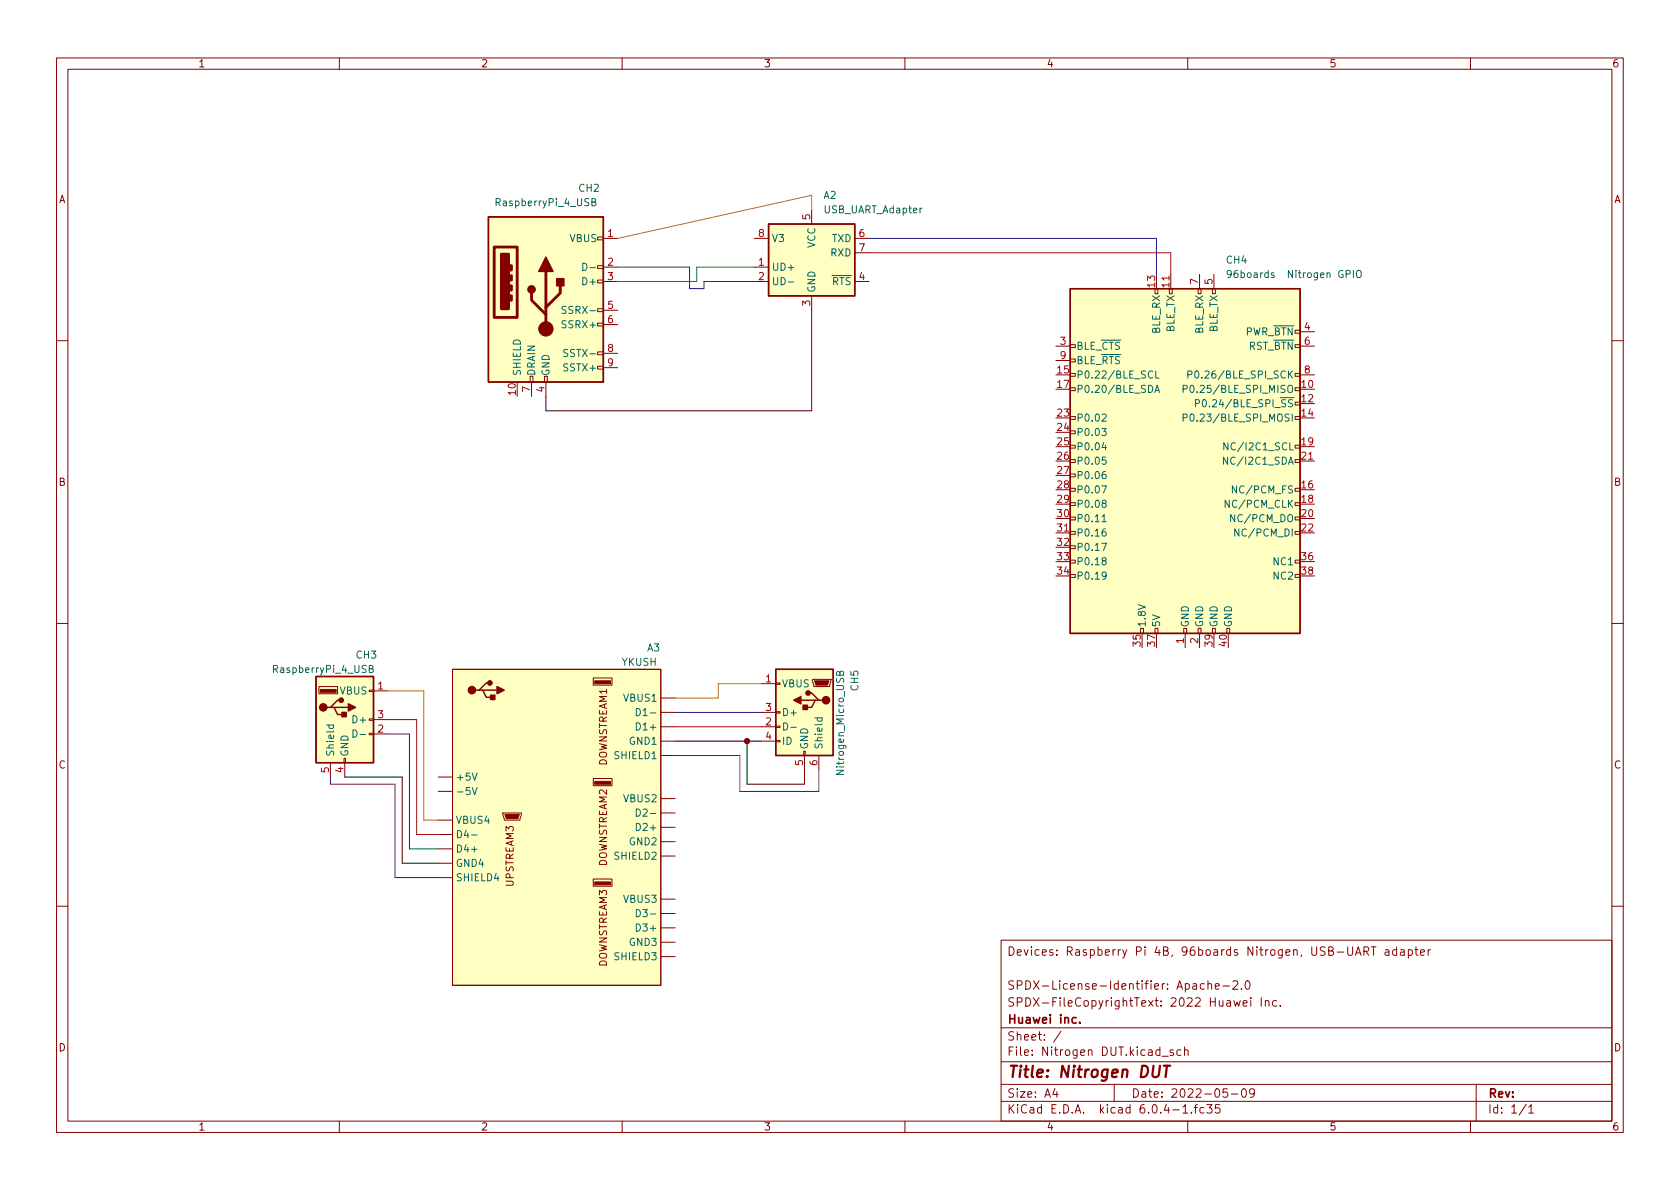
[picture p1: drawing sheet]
(kicad_sch (version 20211123) (generator eeschema)

 (paper "A4")

 (title_block
  (title "Nitrogen DUT")
  (date "2022-05-09")
  (company "Huawei inc.")
  (comment 1 "SPDX-FileCopyrightText: 2022 Huawei Inc.")
  (comment 2 "SPDX-License-Identifier: Apache-2.0")
  (comment 4 "Devices: Raspberry Pi 4B, 96boards Nitrogen, USB-UART adapter"))

 (lib_symbols
  (symbol "Connector:USB3_A" (pin_names (offset 1.016)) (in_bom yes) (on_board yes)
   (property "Reference" "J" (id 0) (at -10.16 15.24 0) (effects (font (size 1.27 1.27)) (justify left)))
   (property "Value" "USB3_A" (id 1) (at 10.16 15.24 0) (effects (font (size 1.27 1.27)) (justify right)))
   (property "Footprint" "" (id 2) (at 3.81 2.54 0) (effects (font (size 1.27 1.27)) hide))
   (property "Datasheet" "~" (id 3) (at 3.81 2.54 0) (effects (font (size 1.27 1.27)) hide))
   (symbol "USB3_A_0_0"
    (rectangle (start -9.144 8.636) (end -5.08 -3.81) (stroke (width 0.508) (type default) (color 0 0 0 0)) (fill (type none)))
    (rectangle (start -7.874 7.366) (end -6.604 -2.286) (stroke (width 0.508) (type default) (color 0 0 0 0)) (fill (type outline)))
    (rectangle (start -6.35 0) (end -6.096 -0.762) (stroke (width 0.508) (type default) (color 0 0 0 0)) (fill (type none)))
    (rectangle (start -6.35 1.778) (end -6.096 1.016) (stroke (width 0.508) (type default) (color 0 0 0 0)) (fill (type none)))
    (rectangle (start -6.35 3.556) (end -6.096 2.794) (stroke (width 0.508) (type default) (color 0 0 0 0)) (fill (type none)))
    (rectangle (start -6.35 5.334) (end -6.096 4.572) (stroke (width 0.508) (type default) (color 0 0 0 0)) (fill (type none)))
    (rectangle (start -2.794 -15.24) (end -2.286 -14.224) (stroke (width 0) (type default) (color 0 0 0 0)) (fill (type none)))
    (rectangle (start -0.254 -15.24) (end 0.254 -14.224) (stroke (width 0) (type default) (color 0 0 0 0)) (fill (type none)))
    (rectangle (start 10.16 -12.446) (end 9.144 -12.954) (stroke (width 0) (type default) (color 0 0 0 0)) (fill (type none)))
    (rectangle (start 10.16 -9.906) (end 9.144 -10.414) (stroke (width 0) (type default) (color 0 0 0 0)) (fill (type none)))
    (rectangle (start 10.16 -4.826) (end 9.144 -5.334) (stroke (width 0) (type default) (color 0 0 0 0)) (fill (type none)))
    (rectangle (start 10.16 -2.286) (end 9.144 -2.794) (stroke (width 0) (type default) (color 0 0 0 0)) (fill (type none)))
    (rectangle (start 10.16 2.794) (end 9.144 2.286) (stroke (width 0) (type default) (color 0 0 0 0)) (fill (type none)))
    (rectangle (start 10.16 5.334) (end 9.144 4.826) (stroke (width 0) (type default) (color 0 0 0 0)) (fill (type none)))
    (rectangle (start 10.16 10.414) (end 9.144 9.906) (stroke (width 0) (type default) (color 0 0 0 0)) (fill (type none))))
   (symbol "USB3_A_0_1"
    (rectangle (start -10.16 13.97) (end 10.16 -15.24) (stroke (width 0.254) (type default) (color 0 0 0 0)) (fill (type background))))
   (symbol "USB3_A_1_1"
    (circle (center -2.54 1.143) (radius 0.635) (stroke (width 0.254) (type default) (color 0 0 0 0)) (fill (type outline)))
    (circle (center 0 -5.842) (radius 1.27) (stroke (width 0) (type default) (color 0 0 0 0)) (fill (type outline)))
    (polyline (pts (xy 0 -5.842) (xy 0 4.318)) (stroke (width 0.508) (type default) (color 0 0 0 0)) (fill (type none)))
    (polyline (pts (xy 0 -3.302) (xy -2.54 -0.762) (xy -2.54 0.508)) (stroke (width 0.508) (type default) (color 0 0 0 0)) (fill (type none)))
    (polyline (pts (xy 0 -2.032) (xy 2.54 0.508) (xy 2.54 1.778)) (stroke (width 0.508) (type default) (color 0 0 0 0)) (fill (type none)))
    (polyline (pts (xy -1.27 4.318) (xy 0 6.858) (xy 1.27 4.318) (xy -1.27 4.318)) (stroke (width 0.254) (type default) (color 0 0 0 0)) (fill (type outline)))
    (rectangle (start 1.905 1.778) (end 3.175 3.048) (stroke (width 0.254) (type default) (color 0 0 0 0)) (fill (type outline)))
    (pin power_in line (at 12.7 10.16 180) (length 2.54) (name "VBUS" (effects (font (size 1.27 1.27)))) (number "1" (effects (font (size 1.27 1.27)))))
    (pin passive line (at -5.08 -17.78 90) (length 2.54) (name "SHIELD" (effects (font (size 1.27 1.27)))) (number "10" (effects (font (size 1.27 1.27)))))
    (pin bidirectional line (at 12.7 5.08 180) (length 2.54) (name "D-" (effects (font (size 1.27 1.27)))) (number "2" (effects (font (size 1.27 1.27)))))
    (pin bidirectional line (at 12.7 2.54 180) (length 2.54) (name "D+" (effects (font (size 1.27 1.27)))) (number "3" (effects (font (size 1.27 1.27)))))
    (pin power_in line (at 0 -17.78 90) (length 2.54) (name "GND" (effects (font (size 1.27 1.27)))) (number "4" (effects (font (size 1.27 1.27)))))
    (pin output line (at 12.7 -2.54 180) (length 2.54) (name "SSRX-" (effects (font (size 1.27 1.27)))) (number "5" (effects (font (size 1.27 1.27)))))
    (pin output line (at 12.7 -5.08 180) (length 2.54) (name "SSRX+" (effects (font (size 1.27 1.27)))) (number "6" (effects (font (size 1.27 1.27)))))
    (pin passive line (at -2.54 -17.78 90) (length 2.54) (name "DRAIN" (effects (font (size 1.27 1.27)))) (number "7" (effects (font (size 1.27 1.27)))))
    (pin input line (at 12.7 -10.16 180) (length 2.54) (name "SSTX-" (effects (font (size 1.27 1.27)))) (number "8" (effects (font (size 1.27 1.27)))))
    (pin input line (at 12.7 -12.7 180) (length 2.54) (name "SSTX+" (effects (font (size 1.27 1.27)))) (number "9" (effects (font (size 1.27 1.27)))))))
  (symbol "Connector:USB_A" (pin_names (offset 1.016)) (in_bom yes) (on_board yes)
   (property "Reference" "J" (id 0) (at -5.08 11.43 0) (effects (font (size 1.27 1.27)) (justify left)))
   (property "Value" "USB_A" (id 1) (at -5.08 8.89 0) (effects (font (size 1.27 1.27)) (justify left)))
   (property "Footprint" "" (id 2) (at 3.81 -1.27 0) (effects (font (size 1.27 1.27)) hide))
   (property "Datasheet" " ~" (id 3) (at 3.81 -1.27 0) (effects (font (size 1.27 1.27)) hide))
   (symbol "USB_A_0_1"
    (rectangle (start -5.08 -7.62) (end 5.08 7.62) (stroke (width 0.254) (type default) (color 0 0 0 0)) (fill (type background)))
    (circle (center -3.81 2.159) (radius 0.635) (stroke (width 0.254) (type default) (color 0 0 0 0)) (fill (type outline)))
    (rectangle (start -1.524 4.826) (end -4.318 5.334) (stroke (width 0) (type default) (color 0 0 0 0)) (fill (type outline)))
    (rectangle (start -1.27 4.572) (end -4.572 5.842) (stroke (width 0) (type default) (color 0 0 0 0)) (fill (type none)))
    (circle (center -0.635 3.429) (radius 0.381) (stroke (width 0.254) (type default) (color 0 0 0 0)) (fill (type outline)))
    (rectangle (start -0.127 -7.62) (end 0.127 -6.858) (stroke (width 0) (type default) (color 0 0 0 0)) (fill (type none)))
    (polyline (pts (xy -3.175 2.159) (xy -2.54 2.159) (xy -1.27 3.429) (xy -0.635 3.429)) (stroke (width 0.254) (type default) (color 0 0 0 0)) (fill (type none)))
    (polyline (pts (xy -2.54 2.159) (xy -1.905 2.159) (xy -1.27 0.889) (xy 0 0.889)) (stroke (width 0.254) (type default) (color 0 0 0 0)) (fill (type none)))
    (polyline (pts (xy 0.635 2.794) (xy 0.635 1.524) (xy 1.905 2.159) (xy 0.635 2.794)) (stroke (width 0.254) (type default) (color 0 0 0 0)) (fill (type outline)))
    (rectangle (start 0.254 1.27) (end -0.508 0.508) (stroke (width 0.254) (type default) (color 0 0 0 0)) (fill (type outline)))
    (rectangle (start 5.08 -2.667) (end 4.318 -2.413) (stroke (width 0) (type default) (color 0 0 0 0)) (fill (type none)))
    (rectangle (start 5.08 -0.127) (end 4.318 0.127) (stroke (width 0) (type default) (color 0 0 0 0)) (fill (type none)))
    (rectangle (start 5.08 4.953) (end 4.318 5.207) (stroke (width 0) (type default) (color 0 0 0 0)) (fill (type none))))
   (symbol "USB_A_1_1"
    (polyline (pts (xy -1.905 2.159) (xy 0.635 2.159)) (stroke (width 0.254) (type default) (color 0 0 0 0)) (fill (type none)))
    (pin power_in line (at 7.62 5.08 180) (length 2.54) (name "VBUS" (effects (font (size 1.27 1.27)))) (number "1" (effects (font (size 1.27 1.27)))))
    (pin bidirectional line (at 7.62 -2.54 180) (length 2.54) (name "D-" (effects (font (size 1.27 1.27)))) (number "2" (effects (font (size 1.27 1.27)))))
    (pin bidirectional line (at 7.62 0 180) (length 2.54) (name "D+" (effects (font (size 1.27 1.27)))) (number "3" (effects (font (size 1.27 1.27)))))
    (pin power_in line (at 0 -10.16 90) (length 2.54) (name "GND" (effects (font (size 1.27 1.27)))) (number "4" (effects (font (size 1.27 1.27)))))
    (pin passive line (at -2.54 -10.16 90) (length 2.54) (name "Shield" (effects (font (size 1.27 1.27)))) (number "5" (effects (font (size 1.27 1.27)))))))
  (symbol "Connector:USB_B_Micro" (pin_names (offset 1.016)) (in_bom yes) (on_board yes)
   (property "Reference" "J" (id 0) (at -5.08 11.43 0) (effects (font (size 1.27 1.27)) (justify left)))
   (property "Value" "USB_B_Micro" (id 1) (at -5.08 8.89 0) (effects (font (size 1.27 1.27)) (justify left)))
   (property "Footprint" "" (id 2) (at 3.81 -1.27 0) (effects (font (size 1.27 1.27)) hide))
   (property "Datasheet" "~" (id 3) (at 3.81 -1.27 0) (effects (font (size 1.27 1.27)) hide))
   (symbol "USB_B_Micro_0_1"
    (rectangle (start -5.08 -7.62) (end 5.08 7.62) (stroke (width 0.254) (type default) (color 0 0 0 0)) (fill (type background)))
    (circle (center -3.81 2.159) (radius 0.635) (stroke (width 0.254) (type default) (color 0 0 0 0)) (fill (type outline)))
    (circle (center -0.635 3.429) (radius 0.381) (stroke (width 0.254) (type default) (color 0 0 0 0)) (fill (type outline)))
    (rectangle (start -0.127 -7.62) (end 0.127 -6.858) (stroke (width 0) (type default) (color 0 0 0 0)) (fill (type none)))
    (polyline (pts (xy -1.905 2.159) (xy 0.635 2.159)) (stroke (width 0.254) (type default) (color 0 0 0 0)) (fill (type none)))
    (polyline (pts (xy -3.175 2.159) (xy -2.54 2.159) (xy -1.27 3.429) (xy -0.635 3.429)) (stroke (width 0.254) (type default) (color 0 0 0 0)) (fill (type none)))
    (polyline (pts (xy -2.54 2.159) (xy -1.905 2.159) (xy -1.27 0.889) (xy 0 0.889)) (stroke (width 0.254) (type default) (color 0 0 0 0)) (fill (type none)))
    (polyline (pts (xy 0.635 2.794) (xy 0.635 1.524) (xy 1.905 2.159) (xy 0.635 2.794)) (stroke (width 0.254) (type default) (color 0 0 0 0)) (fill (type outline)))
    (polyline (pts (xy -4.318 5.588) (xy -1.778 5.588) (xy -2.032 4.826) (xy -4.064 4.826) (xy -4.318 5.588)) (stroke (width 0) (type default) (color 0 0 0 0)) (fill (type outline)))
    (polyline (pts (xy -4.699 5.842) (xy -4.699 5.588) (xy -4.445 4.826) (xy -4.445 4.572) (xy -1.651 4.572) (xy -1.651 4.826) (xy -1.397 5.588) (xy -1.397 5.842) (xy -4.699 5.842)) (stroke (width 0) (type default) (color 0 0 0 0)) (fill (type none)))
    (rectangle (start 0.254 1.27) (end -0.508 0.508) (stroke (width 0.254) (type default) (color 0 0 0 0)) (fill (type outline)))
    (rectangle (start 5.08 -5.207) (end 4.318 -4.953) (stroke (width 0) (type default) (color 0 0 0 0)) (fill (type none)))
    (rectangle (start 5.08 -2.667) (end 4.318 -2.413) (stroke (width 0) (type default) (color 0 0 0 0)) (fill (type none)))
    (rectangle (start 5.08 -0.127) (end 4.318 0.127) (stroke (width 0) (type default) (color 0 0 0 0)) (fill (type none)))
    (rectangle (start 5.08 4.953) (end 4.318 5.207) (stroke (width 0) (type default) (color 0 0 0 0)) (fill (type none))))
   (symbol "USB_B_Micro_1_1"
    (pin power_out line (at 7.62 5.08 180) (length 2.54) (name "VBUS" (effects (font (size 1.27 1.27)))) (number "1" (effects (font (size 1.27 1.27)))))
    (pin bidirectional line (at 7.62 -2.54 180) (length 2.54) (name "D-" (effects (font (size 1.27 1.27)))) (number "2" (effects (font (size 1.27 1.27)))))
    (pin bidirectional line (at 7.62 0 180) (length 2.54) (name "D+" (effects (font (size 1.27 1.27)))) (number "3" (effects (font (size 1.27 1.27)))))
    (pin passive line (at 7.62 -5.08 180) (length 2.54) (name "ID" (effects (font (size 1.27 1.27)))) (number "4" (effects (font (size 1.27 1.27)))))
    (pin power_out line (at 0 -10.16 90) (length 2.54) (name "GND" (effects (font (size 1.27 1.27)))) (number "5" (effects (font (size 1.27 1.27)))))
    (pin passive line (at -2.54 -10.16 90) (length 2.54) (name "Shield" (effects (font (size 1.27 1.27)))) (number "6" (effects (font (size 1.27 1.27)))))))
  (symbol "Interface_USB:CH330N" (in_bom yes) (on_board yes)
   (property "Reference" "U" (id 0) (at -7.62 6.35 0) (effects (font (size 1.27 1.27)) (justify left)))
   (property "Value" "CH330N" (id 1) (at 7.62 6.35 0) (effects (font (size 1.27 1.27)) (justify right)))
   (property "Footprint" "Package_SO:SOIC-8_3.9x4.9mm_P1.27mm" (id 2) (at -3.81 19.05 0) (effects (font (size 1.27 1.27)) hide))
   (property "Datasheet" "http://www.wch.cn/downloads/file/240.html" (id 3) (at -2.54 5.08 0) (effects (font (size 1.27 1.27)) hide))
   (symbol "CH330N_0_1"
    (rectangle (start -7.62 5.08) (end 7.62 -7.62) (stroke (width 0.254) (type default) (color 0 0 0 0)) (fill (type background))))
   (symbol "CH330N_1_1"
    (pin bidirectional line (at -10.16 -2.54 0) (length 2.54) (name "UD+" (effects (font (size 1.27 1.27)))) (number "1" (effects (font (size 1.27 1.27)))))
    (pin bidirectional line (at -10.16 -5.08 0) (length 2.54) (name "UD-" (effects (font (size 1.27 1.27)))) (number "2" (effects (font (size 1.27 1.27)))))
    (pin power_in line (at 0 -10.16 90) (length 2.54) (name "GND" (effects (font (size 1.27 1.27)))) (number "3" (effects (font (size 1.27 1.27)))))
    (pin output line (at 10.16 -5.08 180) (length 2.54) (name "~{RTS}" (effects (font (size 1.27 1.27)))) (number "4" (effects (font (size 1.27 1.27)))))
    (pin power_in line (at 0 7.62 270) (length 2.54) (name "VCC" (effects (font (size 1.27 1.27)))) (number "5" (effects (font (size 1.27 1.27)))))
    (pin output line (at 10.16 2.54 180) (length 2.54) (name "TXD" (effects (font (size 1.27 1.27)))) (number "6" (effects (font (size 1.27 1.27)))))
    (pin input line (at 10.16 0 180) (length 2.54) (name "RXD" (effects (font (size 1.27 1.27)))) (number "7" (effects (font (size 1.27 1.27)))))
    (pin passive line (at -10.16 2.54 0) (length 2.54) (name "V3" (effects (font (size 1.27 1.27)))) (number "8" (effects (font (size 1.27 1.27)))))))
  (symbol "OSTC:96boards  Nitrogen" (pin_names (offset 1.016)) (in_bom yes) (on_board yes)
   (property "Reference" "J" (id 0) (at 7.0994 35.56 0) (effects (font (size 1.27 1.27)) (justify left)))
   (property "Value" "96boards  Nitrogen" (id 1) (at 7.0994 33.02 0) (effects (font (size 1.27 1.27)) (justify left)))
   (property "Footprint" "" (id 2) (at 0 0 0) (effects (font (size 1.27 1.27)) hide))
   (property "Datasheet" "https://github.com/SeeedDocument/BLE-Nitrogen/blob/master/res/BLE%20Nitrogen%20v1.1%20Sch.pdf" (id 3) (at 0 0 0) (effects (font (size 1.27 1.27)) hide))
   (symbol "96boards  Nitrogen_0_1"
    (rectangle (start -20.32 30.48) (end 20.32 -30.48) (stroke (width 0.254) (type default) (color 0 0 0 0)) (fill (type background))))
   (symbol "96boards  Nitrogen_1_1"
    (rectangle (start -19.431 -20.066) (end -20.32 -20.574) (stroke (width 0) (type default) (color 0 0 0 0)) (fill (type none)))
    (rectangle (start -19.431 -17.526) (end -20.32 -18.034) (stroke (width 0) (type default) (color 0 0 0 0)) (fill (type none)))
    (rectangle (start -19.431 -14.986) (end -20.32 -15.494) (stroke (width 0) (type default) (color 0 0 0 0)) (fill (type none)))
    (rectangle (start -19.431 -12.446) (end -20.32 -12.954) (stroke (width 0) (type default) (color 0 0 0 0)) (fill (type none)))
    (rectangle (start -19.431 -9.906) (end -20.32 -10.414) (stroke (width 0) (type default) (color 0 0 0 0)) (fill (type none)))
    (rectangle (start -19.431 -7.366) (end -20.32 -7.874) (stroke (width 0) (type default) (color 0 0 0 0)) (fill (type none)))
    (rectangle (start -19.431 -4.826) (end -20.32 -5.334) (stroke (width 0) (type default) (color 0 0 0 0)) (fill (type none)))
    (rectangle (start -19.431 -2.286) (end -20.32 -2.794) (stroke (width 0) (type default) (color 0 0 0 0)) (fill (type none)))
    (rectangle (start -19.431 0.254) (end -20.32 -0.254) (stroke (width 0) (type default) (color 0 0 0 0)) (fill (type none)))
    (rectangle (start -19.431 2.794) (end -20.32 2.286) (stroke (width 0) (type default) (color 0 0 0 0)) (fill (type none)))
    (rectangle (start -19.431 5.334) (end -20.32 4.826) (stroke (width 0) (type default) (color 0 0 0 0)) (fill (type none)))
    (rectangle (start -19.431 7.874) (end -20.32 7.366) (stroke (width 0) (type default) (color 0 0 0 0)) (fill (type none)))
    (rectangle (start -19.431 12.954) (end -20.32 12.446) (stroke (width 0) (type default) (color 0 0 0 0)) (fill (type none)))
    (rectangle (start -19.431 15.494) (end -20.32 14.986) (stroke (width 0) (type default) (color 0 0 0 0)) (fill (type none)))
    (rectangle (start -19.431 18.034) (end -20.32 17.526) (stroke (width 0) (type default) (color 0 0 0 0)) (fill (type none)))
    (rectangle (start -19.431 20.574) (end -20.32 20.066) (stroke (width 0) (type default) (color 0 0 0 0)) (fill (type none)))
    (rectangle (start -7.874 -29.591) (end -7.366 -30.48) (stroke (width 0) (type default) (color 0 0 0 0)) (fill (type none)))
    (rectangle (start -5.334 -29.591) (end -4.826 -30.48) (stroke (width 0) (type default) (color 0 0 0 0)) (fill (type none)))
    (rectangle (start -5.334 30.48) (end -4.826 29.591) (stroke (width 0) (type default) (color 0 0 0 0)) (fill (type none)))
    (rectangle (start -2.794 30.48) (end -2.286 29.591) (stroke (width 0) (type default) (color 0 0 0 0)) (fill (type none)))
    (rectangle (start -0.254 -29.591) (end 0.254 -30.48) (stroke (width 0) (type default) (color 0 0 0 0)) (fill (type none)))
    (rectangle (start 2.286 -29.591) (end 2.794 -30.48) (stroke (width 0) (type default) (color 0 0 0 0)) (fill (type none)))
    (rectangle (start 2.286 30.48) (end 2.794 29.591) (stroke (width 0) (type default) (color 0 0 0 0)) (fill (type none)))
    (rectangle (start 4.826 -29.591) (end 5.334 -30.48) (stroke (width 0) (type default) (color 0 0 0 0)) (fill (type none)))
    (rectangle (start 4.826 30.48) (end 5.334 29.591) (stroke (width 0) (type default) (color 0 0 0 0)) (fill (type none)))
    (rectangle (start 7.366 -29.591) (end 7.874 -30.48) (stroke (width 0) (type default) (color 0 0 0 0)) (fill (type none)))
    (rectangle (start 20.32 -20.066) (end 19.431 -20.574) (stroke (width 0) (type default) (color 0 0 0 0)) (fill (type none)))
    (rectangle (start 20.32 -17.526) (end 19.431 -18.034) (stroke (width 0) (type default) (color 0 0 0 0)) (fill (type none)))
    (rectangle (start 20.32 -12.446) (end 19.431 -12.954) (stroke (width 0) (type default) (color 0 0 0 0)) (fill (type none)))
    (rectangle (start 20.32 -9.906) (end 19.431 -10.414) (stroke (width 0) (type default) (color 0 0 0 0)) (fill (type none)))
    (rectangle (start 20.32 -7.366) (end 19.431 -7.874) (stroke (width 0) (type default) (color 0 0 0 0)) (fill (type none)))
    (rectangle (start 20.32 -4.826) (end 19.431 -5.334) (stroke (width 0) (type default) (color 0 0 0 0)) (fill (type none)))
    (rectangle (start 20.32 0.254) (end 19.431 -0.254) (stroke (width 0) (type default) (color 0 0 0 0)) (fill (type none)))
    (rectangle (start 20.32 2.794) (end 19.431 2.286) (stroke (width 0) (type default) (color 0 0 0 0)) (fill (type none)))
    (rectangle (start 20.32 7.874) (end 19.431 7.366) (stroke (width 0) (type default) (color 0 0 0 0)) (fill (type none)))
    (rectangle (start 20.32 10.414) (end 19.431 9.906) (stroke (width 0) (type default) (color 0 0 0 0)) (fill (type none)))
    (rectangle (start 20.32 12.954) (end 19.431 12.446) (stroke (width 0) (type default) (color 0 0 0 0)) (fill (type none)))
    (rectangle (start 20.32 15.494) (end 19.431 14.986) (stroke (width 0) (type default) (color 0 0 0 0)) (fill (type none)))
    (rectangle (start 20.32 20.574) (end 19.431 20.066) (stroke (width 0) (type default) (color 0 0 0 0)) (fill (type none)))
    (rectangle (start 20.32 23.114) (end 19.431 22.606) (stroke (width 0) (type default) (color 0 0 0 0)) (fill (type none)))
    (pin power_in line (at 0 -33.02 90) (length 2.54) (name "GND" (effects (font (size 1.27 1.27)))) (number "1" (effects (font (size 1.27 1.27)))))
    (pin bidirectional line (at 22.86 12.7 180) (length 2.54) (name "P0.25/BLE_SPI_MISO" (effects (font (size 1.27 1.27)))) (number "10" (effects (font (size 1.27 1.27)))))
    (pin power_in line (at -2.54 33.02 270) (length 2.54) (name "BLE_TX" (effects (font (size 1.27 1.27)))) (number "11" (effects (font (size 1.27 1.27)))))
    (pin bidirectional line (at 22.86 10.16 180) (length 2.54) (name "P0.24/BLE_SPI_~{SS}" (effects (font (size 1.27 1.27)))) (number "12" (effects (font (size 1.27 1.27)))))
    (pin power_in line (at -5.08 33.02 270) (length 2.54) (name "BLE_RX" (effects (font (size 1.27 1.27)))) (number "13" (effects (font (size 1.27 1.27)))))
    (pin bidirectional line (at 22.86 7.62 180) (length 2.54) (name "P0.23/BLE_SPI_MOSI" (effects (font (size 1.27 1.27)))) (number "14" (effects (font (size 1.27 1.27)))))
    (pin bidirectional line (at -22.86 15.24 0) (length 2.54) (name "P0.22/BLE_SCL" (effects (font (size 1.27 1.27)))) (number "15" (effects (font (size 1.27 1.27)))))
    (pin bidirectional line (at 22.86 -5.08 180) (length 2.54) (name "NC/PCM_FS" (effects (font (size 1.27 1.27)))) (number "16" (effects (font (size 1.27 1.27)))))
    (pin bidirectional line (at -22.86 12.7 0) (length 2.54) (name "P0.20/BLE_SDA" (effects (font (size 1.27 1.27)))) (number "17" (effects (font (size 1.27 1.27)))))
    (pin bidirectional line (at 22.86 -7.62 180) (length 2.54) (name "NC/PCM_CLK" (effects (font (size 1.27 1.27)))) (number "18" (effects (font (size 1.27 1.27)))))
    (pin bidirectional line (at 22.86 2.54 180) (length 2.54) (name "NC/I2C1_SCL" (effects (font (size 1.27 1.27)))) (number "19" (effects (font (size 1.27 1.27)))))
    (pin power_in line (at 2.54 -33.02 90) (length 2.54) (name "GND" (effects (font (size 1.27 1.27)))) (number "2" (effects (font (size 1.27 1.27)))))
    (pin bidirectional line (at 22.86 -10.16 180) (length 2.54) (name "NC/PCM_DO" (effects (font (size 1.27 1.27)))) (number "20" (effects (font (size 1.27 1.27)))))
    (pin bidirectional line (at 22.86 0 180) (length 2.54) (name "NC/I2C1_SDA" (effects (font (size 1.27 1.27)))) (number "21" (effects (font (size 1.27 1.27)))))
    (pin bidirectional line (at 22.86 -12.7 180) (length 2.54) (name "NC/PCM_DI" (effects (font (size 1.27 1.27)))) (number "22" (effects (font (size 1.27 1.27)))))
    (pin bidirectional line (at -22.86 7.62 0) (length 2.54) (name "P0.02" (effects (font (size 1.27 1.27)))) (number "23" (effects (font (size 1.27 1.27)))))
    (pin bidirectional line (at -22.86 5.08 0) (length 2.54) (name "P0.03" (effects (font (size 1.27 1.27)))) (number "24" (effects (font (size 1.27 1.27)))))
    (pin bidirectional line (at -22.86 2.54 0) (length 2.54) (name "P0.04" (effects (font (size 1.27 1.27)))) (number "25" (effects (font (size 1.27 1.27)))))
    (pin bidirectional line (at -22.86 0 0) (length 2.54) (name "P0.05" (effects (font (size 1.27 1.27)))) (number "26" (effects (font (size 1.27 1.27)))))
    (pin bidirectional line (at -22.86 -2.54 0) (length 2.54) (name "P0.06" (effects (font (size 1.27 1.27)))) (number "27" (effects (font (size 1.27 1.27)))))
    (pin bidirectional line (at -22.86 -5.08 0) (length 2.54) (name "P0.07" (effects (font (size 1.27 1.27)))) (number "28" (effects (font (size 1.27 1.27)))))
    (pin bidirectional line (at -22.86 -7.62 0) (length 2.54) (name "P0.08" (effects (font (size 1.27 1.27)))) (number "29" (effects (font (size 1.27 1.27)))))
    (pin bidirectional line (at -22.86 20.32 0) (length 2.54) (name "BLE_~{CTS}" (effects (font (size 1.27 1.27)))) (number "3" (effects (font (size 1.27 1.27)))))
    (pin bidirectional line (at -22.86 -10.16 0) (length 2.54) (name "P0.11" (effects (font (size 1.27 1.27)))) (number "30" (effects (font (size 1.27 1.27)))))
    (pin bidirectional line (at -22.86 -12.7 0) (length 2.54) (name "P0.16" (effects (font (size 1.27 1.27)))) (number "31" (effects (font (size 1.27 1.27)))))
    (pin bidirectional line (at -22.86 -15.24 0) (length 2.54) (name "P0.17" (effects (font (size 1.27 1.27)))) (number "32" (effects (font (size 1.27 1.27)))))
    (pin bidirectional line (at -22.86 -17.78 0) (length 2.54) (name "P0.18" (effects (font (size 1.27 1.27)))) (number "33" (effects (font (size 1.27 1.27)))))
    (pin bidirectional line (at -22.86 -20.32 0) (length 2.54) (name "P0.19" (effects (font (size 1.27 1.27)))) (number "34" (effects (font (size 1.27 1.27)))))
    (pin power_in line (at -7.62 -33.02 90) (length 2.54) (name "1.8V" (effects (font (size 1.27 1.27)))) (number "35" (effects (font (size 1.27 1.27)))))
    (pin bidirectional line (at 22.86 -17.78 180) (length 2.54) (name "NC1" (effects (font (size 1.27 1.27)))) (number "36" (effects (font (size 1.27 1.27)))))
    (pin power_in line (at -5.08 -33.02 90) (length 2.54) (name "5V" (effects (font (size 1.27 1.27)))) (number "37" (effects (font (size 1.27 1.27)))))
    (pin bidirectional line (at 22.86 -20.32 180) (length 2.54) (name "NC2" (effects (font (size 1.27 1.27)))) (number "38" (effects (font (size 1.27 1.27)))))
    (pin power_in line (at 5.08 -33.02 90) (length 2.54) (name "GND" (effects (font (size 1.27 1.27)))) (number "39" (effects (font (size 1.27 1.27)))))
    (pin bidirectional line (at 22.86 22.86 180) (length 2.54) (name "PWR_~{BTN}" (effects (font (size 1.27 1.27)))) (number "4" (effects (font (size 1.27 1.27)))))
    (pin power_in line (at 7.62 -33.02 90) (length 2.54) (name "GND" (effects (font (size 1.27 1.27)))) (number "40" (effects (font (size 1.27 1.27)))))
    (pin power_in line (at 5.08 33.02 270) (length 2.54) (name "BLE_TX" (effects (font (size 1.27 1.27)))) (number "5" (effects (font (size 1.27 1.27)))))
    (pin bidirectional line (at 22.86 20.32 180) (length 2.54) (name "RST_~{BTN}" (effects (font (size 1.27 1.27)))) (number "6" (effects (font (size 1.27 1.27)))))
    (pin power_in line (at 2.54 33.02 270) (length 2.54) (name "BLE_RX" (effects (font (size 1.27 1.27)))) (number "7" (effects (font (size 1.27 1.27)))))
    (pin bidirectional line (at 22.86 15.24 180) (length 2.54) (name "P0.26/BLE_SPI_SCK" (effects (font (size 1.27 1.27)))) (number "8" (effects (font (size 1.27 1.27)))))
    (pin bidirectional line (at -22.86 17.78 0) (length 2.54) (name "BLE_~{RTS}" (effects (font (size 1.27 1.27)))) (number "9" (effects (font (size 1.27 1.27)))))))
  (symbol "OSTC:YKUSH" (in_bom yes) (on_board yes)
   (property "Reference" "A" (id 0) (at 16.51 31.75 0) (effects (font (size 1.27 1.27))))
   (property "Value" "YKUSH" (id 1) (at 13.97 29.21 0) (effects (font (size 1.27 1.27))))
   (property "Footprint" "" (id 2) (at 11.43 33.02 0) (effects (font (size 1.27 1.27)) hide))
   (property "Datasheet" "https://www.yepkit.com/uploads/documents/aa99b_schematics.zip" (id 3) (at 0 0 0) (effects (font (size 1.27 1.27)) hide))
   (symbol "YKUSH_0_0"
    (text "DOWNSTREAM1" (at 7.62 17.78 900) (effects (font (size 1.27 1.27))))
    (text "DOWNSTREAM2" (at 7.62 0 900) (effects (font (size 1.27 1.27))))
    (text "DOWNSTREAM3" (at 7.62 -17.78 900) (effects (font (size 1.27 1.27))))
    (text "UPSTREAM3" (at -8.89 -5.08 900) (effects (font (size 1.27 1.27)))))
   (symbol "YKUSH_0_1"
    (rectangle (start -19.05 27.94) (end 17.78 -27.94) (stroke (width 0) (type default) (color 0 0 0 0)) (fill (type background)))
    (circle (center -15.621 24.257) (radius 0.635) (stroke (width 0.254) (type default) (color 0 0 0 0)) (fill (type outline)))
    (circle (center -12.446 25.527) (radius 0.381) (stroke (width 0.254) (type default) (color 0 0 0 0)) (fill (type outline)))
    (rectangle (start -11.557 23.368) (end -12.319 22.606) (stroke (width 0.254) (type default) (color 0 0 0 0)) (fill (type outline)))
    (polyline (pts (xy -13.716 24.257) (xy -11.176 24.257)) (stroke (width 0.254) (type default) (color 0 0 0 0)) (fill (type none)))
    (polyline (pts (xy -14.986 24.257) (xy -14.351 24.257) (xy -13.081 25.527) (xy -12.446 25.527)) (stroke (width 0.254) (type default) (color 0 0 0 0)) (fill (type none)))
    (polyline (pts (xy -14.351 24.257) (xy -13.716 24.257) (xy -13.081 22.987) (xy -11.811 22.987)) (stroke (width 0.254) (type default) (color 0 0 0 0)) (fill (type none)))
    (polyline (pts (xy -11.176 24.892) (xy -11.176 23.622) (xy -9.906 24.257) (xy -11.176 24.892)) (stroke (width 0.254) (type default) (color 0 0 0 0)) (fill (type outline)))
    (polyline (pts (xy -9.779 2.286) (xy -7.239 2.286) (xy -7.493 1.524) (xy -9.525 1.524) (xy -9.779 2.286)) (stroke (width 0) (type default) (color 0 0 0 0)) (fill (type outline)))
    (polyline (pts (xy -10.16 2.54) (xy -10.16 2.286) (xy -9.906 1.524) (xy -9.906 1.27) (xy -7.112 1.27) (xy -7.112 1.524) (xy -6.858 2.286) (xy -6.858 2.54) (xy -10.16 2.54)) (stroke (width 0) (type default) (color 0 0 0 0)) (fill (type none)))
    (rectangle (start 8.89 -10.16) (end 6.096 -9.652) (stroke (width 0) (type default) (color 0 0 0 0)) (fill (type outline)))
    (rectangle (start 8.89 7.62) (end 6.096 8.128) (stroke (width 0) (type default) (color 0 0 0 0)) (fill (type outline)))
    (rectangle (start 8.89 25.4) (end 6.096 25.908) (stroke (width 0) (type default) (color 0 0 0 0)) (fill (type outline)))
    (rectangle (start 9.144 -10.414) (end 5.842 -9.144) (stroke (width 0) (type default) (color 0 0 0 0)) (fill (type none)))
    (rectangle (start 9.144 7.366) (end 5.842 8.636) (stroke (width 0) (type default) (color 0 0 0 0)) (fill (type none)))
    (rectangle (start 9.144 25.146) (end 5.842 26.416) (stroke (width 0) (type default) (color 0 0 0 0)) (fill (type none))))
   (symbol "YKUSH_1_1"
    (pin power_in line (at -21.59 8.89 0) (length 2.54) (name "+5V" (effects (font (size 1.27 1.27)))) (number "" (effects (font (size 1.27 1.27)))))
    (pin power_in line (at -21.59 6.35 0) (length 2.54) (name "-5V" (effects (font (size 1.27 1.27)))) (number "" (effects (font (size 1.27 1.27)))))
    (pin bidirectional line (at 20.32 17.78 180) (length 2.54) (name "D1+" (effects (font (size 1.27 1.27)))) (number "" (effects (font (size 1.27 1.27)))))
    (pin bidirectional line (at 20.32 20.32 180) (length 2.54) (name "D1-" (effects (font (size 1.27 1.27)))) (number "" (effects (font (size 1.27 1.27)))))
    (pin bidirectional line (at 20.32 0 180) (length 2.54) (name "D2+" (effects (font (size 1.27 1.27)))) (number "" (effects (font (size 1.27 1.27)))))
    (pin bidirectional line (at 20.32 2.54 180) (length 2.54) (name "D2-" (effects (font (size 1.27 1.27)))) (number "" (effects (font (size 1.27 1.27)))))
    (pin bidirectional line (at 20.32 -17.78 180) (length 2.54) (name "D3+" (effects (font (size 1.27 1.27)))) (number "" (effects (font (size 1.27 1.27)))))
    (pin bidirectional line (at 20.32 -15.24 180) (length 2.54) (name "D3-" (effects (font (size 1.27 1.27)))) (number "" (effects (font (size 1.27 1.27)))))
    (pin bidirectional line (at -21.59 -3.81 0) (length 2.54) (name "D4+" (effects (font (size 1.27 1.27)))) (number "" (effects (font (size 1.27 1.27)))))
    (pin bidirectional line (at -21.59 -1.27 0) (length 2.54) (name "D4-" (effects (font (size 1.27 1.27)))) (number "" (effects (font (size 1.27 1.27)))))
    (pin power_out line (at 20.32 15.24 180) (length 2.54) (name "GND1" (effects (font (size 1.27 1.27)))) (number "" (effects (font (size 1.27 1.27)))))
    (pin power_out line (at 20.32 -2.54 180) (length 2.54) (name "GND2" (effects (font (size 1.27 1.27)))) (number "" (effects (font (size 1.27 1.27)))))
    (pin power_out line (at 20.32 -20.32 180) (length 2.54) (name "GND3" (effects (font (size 1.27 1.27)))) (number "" (effects (font (size 1.27 1.27)))))
    (pin power_in line (at -21.59 -6.35 0) (length 2.54) (name "GND4" (effects (font (size 1.27 1.27)))) (number "" (effects (font (size 1.27 1.27)))))
    (pin passive line (at 20.32 12.7 180) (length 2.54) (name "SHIELD1" (effects (font (size 1.27 1.27)))) (number "" (effects (font (size 1.27 1.27)))))
    (pin passive line (at 20.32 -5.08 180) (length 2.54) (name "SHIELD2" (effects (font (size 1.27 1.27)))) (number "" (effects (font (size 1.27 1.27)))))
    (pin passive line (at 20.32 -22.86 180) (length 2.54) (name "SHIELD3" (effects (font (size 1.27 1.27)))) (number "" (effects (font (size 1.27 1.27)))))
    (pin passive line (at -21.59 -8.89 0) (length 2.54) (name "SHIELD4" (effects (font (size 1.27 1.27)))) (number "" (effects (font (size 1.27 1.27)))))
    (pin power_out line (at 20.32 22.86 180) (length 2.54) (name "VBUS1" (effects (font (size 1.27 1.27)))) (number "" (effects (font (size 1.27 1.27)))))
    (pin power_out line (at 20.32 5.08 180) (length 2.54) (name "VBUS2" (effects (font (size 1.27 1.27)))) (number "" (effects (font (size 1.27 1.27)))))
    (pin power_out line (at 20.32 -12.7 180) (length 2.54) (name "VBUS3" (effects (font (size 1.27 1.27)))) (number "" (effects (font (size 1.27 1.27)))))
    (pin power_in line (at -21.59 1.27 0) (length 2.54) (name "VBUS4" (effects (font (size 1.27 1.27)))) (number "" (effects (font (size 1.27 1.27))))))))

 (junction (at 132.08 130.81) (diameter 0) (color 0 0 0 1))

 (wire (pts (xy 119.38 125.73) (xy 134.62 125.73)) (stroke (width 0) (type default) (color 0 26 175 1)))
 (wire (pts (xy 130.81 133.35) (xy 130.81 139.7)) (stroke (width 0) (type default) (color 104 10 128 1)))
 (wire (pts (xy 58.42 137.16) (xy 58.42 138.43)) (stroke (width 0) (type default) (color 104 10 128 1)))
 (wire (pts (xy 121.92 50.8) (xy 121.92 46.99)) (stroke (width 0) (type default) (color 0 26 175 1)))
 (wire (pts (xy 127 123.19) (xy 127 120.65)) (stroke (width 0) (type default) (color 189 118 4 1)))
 (wire (pts (xy 123.19 46.99) (xy 133.35 46.99)) (stroke (width 0) (type default) (color 44 109 23 1)))
 (wire (pts (xy 204.47 48.26) (xy 204.47 41.91)) (stroke (width 0) (type default) (color 0 26 175 1)))
 (wire (pts (xy 121.92 46.99) (xy 109.22 46.99)) (stroke (width 0) (type default) (color 0 26 175 1)))
 (wire (pts (xy 77.47 144.78) (xy 74.93 144.78)) (stroke (width 0) (type default) (color 189 118 4 1)))
 (wire (pts (xy 109.22 41.91) (xy 143.51 34.29)) (stroke (width 0) (type default) (color 189 118 4 1)))
 (wire (pts (xy 77.47 149.86) (xy 72.39 149.86)) (stroke (width 0) (type default) (color 0 26 175 1)))
 (wire (pts (xy 68.58 127) (xy 73.66 127)) (stroke (width 0) (type default) (color 200 0 13 1)))
 (wire (pts (xy 143.51 36.83) (xy 143.51 34.29)) (stroke (width 0) (type default) (color 189 118 4 1)))
 (wire (pts (xy 71.12 137.16) (xy 71.12 152.4)) (stroke (width 0) (type default) (color 0 0 0 1)))
 (wire (pts (xy 153.67 44.45) (xy 207.01 44.45)) (stroke (width 0) (type default) (color 200 0 13 1)))
 (wire (pts (xy 73.66 147.32) (xy 77.47 147.32)) (stroke (width 0) (type default) (color 200 0 13 1)))
 (wire (pts (xy 143.51 54.61) (xy 143.51 72.39)) (stroke (width 0) (type default) (color 0 0 0 1)))
 (wire (pts (xy 119.38 128.27) (xy 134.62 128.27)) (stroke (width 0) (type default) (color 200 0 13 1)))
 (wire (pts (xy 68.58 129.54) (xy 72.39 129.54)) (stroke (width 0) (type default) (color 0 26 175 1)))
 (wire (pts (xy 71.12 152.4) (xy 77.47 152.4)) (stroke (width 0) (type default) (color 0 0 0 1)))
 (wire (pts (xy 123.19 49.53) (xy 123.19 46.99)) (stroke (width 0) (type default) (color 44 109 23 1)))
 (wire (pts (xy 144.78 139.7) (xy 144.78 135.89)) (stroke (width 0) (type default) (color 104 10 128 1)))
 (wire (pts (xy 72.39 149.86) (xy 72.39 129.54)) (stroke (width 0) (type default) (color 0 26 175 1)))
 (wire (pts (xy 119.38 123.19) (xy 127 123.19)) (stroke (width 0) (type default) (color 189 118 4 1)))
 (wire (pts (xy 96.52 72.39) (xy 143.51 72.39)) (stroke (width 0) (type default) (color 0 0 0 1)))
 (wire (pts (xy 77.47 154.94) (xy 69.85 154.94)) (stroke (width 0) (type default) (color 104 10 128 1)))
 (wire (pts (xy 207.01 44.45) (xy 207.01 48.26)) (stroke (width 0) (type default) (color 200 0 13 1)))
 (wire (pts (xy 130.81 139.7) (xy 144.78 139.7)) (stroke (width 0) (type default) (color 104 10 128 1)))
 (wire (pts (xy 124.46 50.8) (xy 121.92 50.8)) (stroke (width 0) (type default) (color 0 26 175 1)))
 (wire (pts (xy 74.93 121.92) (xy 68.58 121.92)) (stroke (width 0) (type default) (color 189 118 4 1)))
 (wire (pts (xy 69.85 154.94) (xy 69.85 138.43)) (stroke (width 0) (type default) (color 104 10 128 1)))
 (wire (pts (xy 127 120.65) (xy 134.62 120.65)) (stroke (width 0) (type default) (color 189 118 4 1)))
 (wire (pts (xy 142.24 135.89) (xy 142.24 138.43)) (stroke (width 0) (type default) (color 0 0 0 1)))
 (wire (pts (xy 73.66 127) (xy 73.66 147.32)) (stroke (width 0) (type default) (color 200 0 13 1)))
 (wire (pts (xy 60.96 137.16) (xy 71.12 137.16)) (stroke (width 0) (type default) (color 0 0 0 1)))
 (wire (pts (xy 96.52 69.85) (xy 96.52 72.39)) (stroke (width 0) (type default) (color 0 0 0 1)))
 (wire (pts (xy 119.38 130.81) (xy 132.08 130.81)) (stroke (width 0) (type default) (color 0 0 0 1)))
 (wire (pts (xy 134.62 130.81) (xy 132.08 130.81)) (stroke (width 0) (type default) (color 0 0 0 1)))
 (wire (pts (xy 124.46 49.53) (xy 124.46 50.8)) (stroke (width 0) (type default) (color 0 26 175 1)))
 (wire (pts (xy 132.08 130.81) (xy 132.08 138.43)) (stroke (width 0) (type default) (color 0 0 0 1)))
 (wire (pts (xy 109.22 49.53) (xy 123.19 49.53)) (stroke (width 0) (type default) (color 44 109 23 1)))
 (wire (pts (xy 69.85 138.43) (xy 58.42 138.43)) (stroke (width 0) (type default) (color 104 10 128 1)))
 (wire (pts (xy 74.93 144.78) (xy 74.93 121.92)) (stroke (width 0) (type default) (color 189 118 4 1)))
 (wire (pts (xy 119.38 133.35) (xy 130.81 133.35)) (stroke (width 0) (type default) (color 104 10 128 1)))
 (wire (pts (xy 132.08 138.43) (xy 142.24 138.43)) (stroke (width 0) (type default) (color 0 0 0 1)))
 (wire (pts (xy 133.35 49.53) (xy 124.46 49.53)) (stroke (width 0) (type default) (color 0 26 175 1)))
 (wire (pts (xy 204.47 41.91) (xy 153.67 41.91)) (stroke (width 0) (type default) (color 0 26 175 1)))

 (symbol (lib_id "Connector:USB3_A") (at 96.52 52.07 0) (unit 1) (in_bom yes) (on_board yes)
  (property "Reference" "CH2" (id 0) (at 104.14 33.02 0))
  (property "Value" "RaspberryPi_4_USB" (id 1) (at 96.52 35.56 0))
  (property "Footprint" "" (id 2) (at 100.33 49.53 0) (effects (font (size 1.27 1.27)) hide))
  (property "Datasheet" "~" (id 3) (at 100.33 49.53 0) (effects (font (size 1.27 1.27)) hide)) (pin "1") (pin "10") (pin "2") (pin "3") (pin "4") (pin "5") (pin "6") (pin "7") (pin "8") (pin "9"))

 (symbol (lib_id "OSTC:96boards  Nitrogen") (at 209.55 81.28 0) (unit 1) (in_bom yes) (on_board yes) (fields_autoplaced)
  (property "Reference" "CH4" (id 0) (at 216.6494 45.72 0) (effects (font (size 1.27 1.27)) (justify left)))
  (property "Value" "96boards  Nitrogen GPIO" (id 1) (at 216.6494 48.26 0) (effects (font (size 1.27 1.27)) (justify left)))
  (property "Footprint" "" (id 2) (at 209.55 81.28 0) (effects (font (size 1.27 1.27)) hide))
  (property "Datasheet" "https://github.com/SeeedDocument/BLE-Nitrogen/blob/master/res/BLE%20Nitrogen%20v1.1%20Sch.pdf" (id 3) (at 209.55 81.28 0) (effects (font (size 1.27 1.27)) hide)) (pin "1") (pin "10") (pin "11") (pin "12") (pin "13") (pin "14") (pin "15") (pin "16") (pin "17") (pin "18") (pin "19") (pin "2") (pin "20") (pin "21") (pin "22") (pin "23") (pin "24") (pin "25") (pin "26") (pin "27") (pin "28") (pin "29") (pin "3") (pin "30") (pin "31") (pin "32") (pin "33") (pin "34") (pin "35") (pin "36") (pin "37") (pin "38") (pin "39") (pin "4") (pin "40") (pin "5") (pin "6") (pin "7") (pin "8") (pin "9"))

 (symbol (lib_id "Connector:USB_B_Micro") (at 142.24 125.73 0) (mirror y) (unit 1) (in_bom yes) (on_board yes)
  (property "Reference" "CH5" (id 0) (at 151.13 118.11 90) (effects (font (size 1.27 1.27)) (justify right)))
  (property "Value" "" (id 1) (at 148.59 118.11 90) (effects (font (size 1.27 1.27)) (justify right)))
  (property "Footprint" "" (id 2) (at 138.43 127 0) (effects (font (size 1.27 1.27)) hide))
  (property "Datasheet" "~" (id 3) (at 138.43 127 0) (effects (font (size 1.27 1.27)) hide)) (pin "1") (pin "2") (pin "3") (pin "4") (pin "5") (pin "6"))

 (symbol (lib_id "Connector:USB_A") (at 60.96 127 0) (unit 1) (in_bom yes) (on_board yes)
  (property "Reference" "CH3" (id 0) (at 64.77 115.57 0))
  (property "Value" "RaspberryPi_4_USB" (id 1) (at 57.15 118.11 0))
  (property "Footprint" "" (id 2) (at 64.77 128.27 0) (effects (font (size 1.27 1.27)) hide))
  (property "Datasheet" " ~" (id 3) (at 64.77 128.27 0) (effects (font (size 1.27 1.27)) hide)) (pin "1") (pin "2") (pin "3") (pin "4") (pin "5"))

 (symbol (lib_id "Interface_USB:CH330N") (at 143.51 44.45 0) (unit 1) (in_bom yes) (on_board yes) (fields_autoplaced)
  (property "Reference" "A2" (id 0) (at 145.5294 34.29 0) (effects (font (size 1.27 1.27)) (justify left)))
  (property "Value" "USB_UART_Adapter" (id 1) (at 145.5294 36.83 0) (effects (font (size 1.27 1.27)) (justify left)))
  (property "Footprint" "Package_SO:SOIC-8_3.9x4.9mm_P1.27mm" (id 2) (at 139.7 25.4 0) (effects (font (size 1.27 1.27)) hide))
  (property "Datasheet" "http://www.wch.cn/downloads/file/240.html" (id 3) (at 140.97 39.37 0) (effects (font (size 1.27 1.27)) hide)) (pin "1") (pin "2") (pin "3") (pin "4") (pin "5") (pin "6") (pin "7") (pin "8"))

 (symbol (lib_id "OSTC:YKUSH") (at 99.06 146.05 0) (unit 1) (in_bom yes) (on_board yes)
  (property "Reference" "A3" (id 0) (at 115.57 114.3 0))
  (property "Value" "YKUSH" (id 1) (at 113.03 116.84 0))
  (property "Footprint" "" (id 2) (at 110.49 113.03 0) (effects (font (size 1.27 1.27)) hide))
  (property "Datasheet" "https://www.yepkit.com/uploads/documents/aa99b_schematics.zip" (id 3) (at 99.06 146.05 0) (effects (font (size 1.27 1.27)) hide))
  (pin "")
  (pin "")
  (pin "")
  (pin "")
  (pin "")
  (pin "")
  (pin "")
  (pin "")
  (pin "")
  (pin "")
  (pin "")
  (pin "")
  (pin "")
  (pin "")
  (pin "")
  (pin "")
  (pin "")
  (pin "")
  (pin "")
  (pin "")
  (pin "")
  (pin ""))

 (sheet_instances (path "" (page "1")))

)
